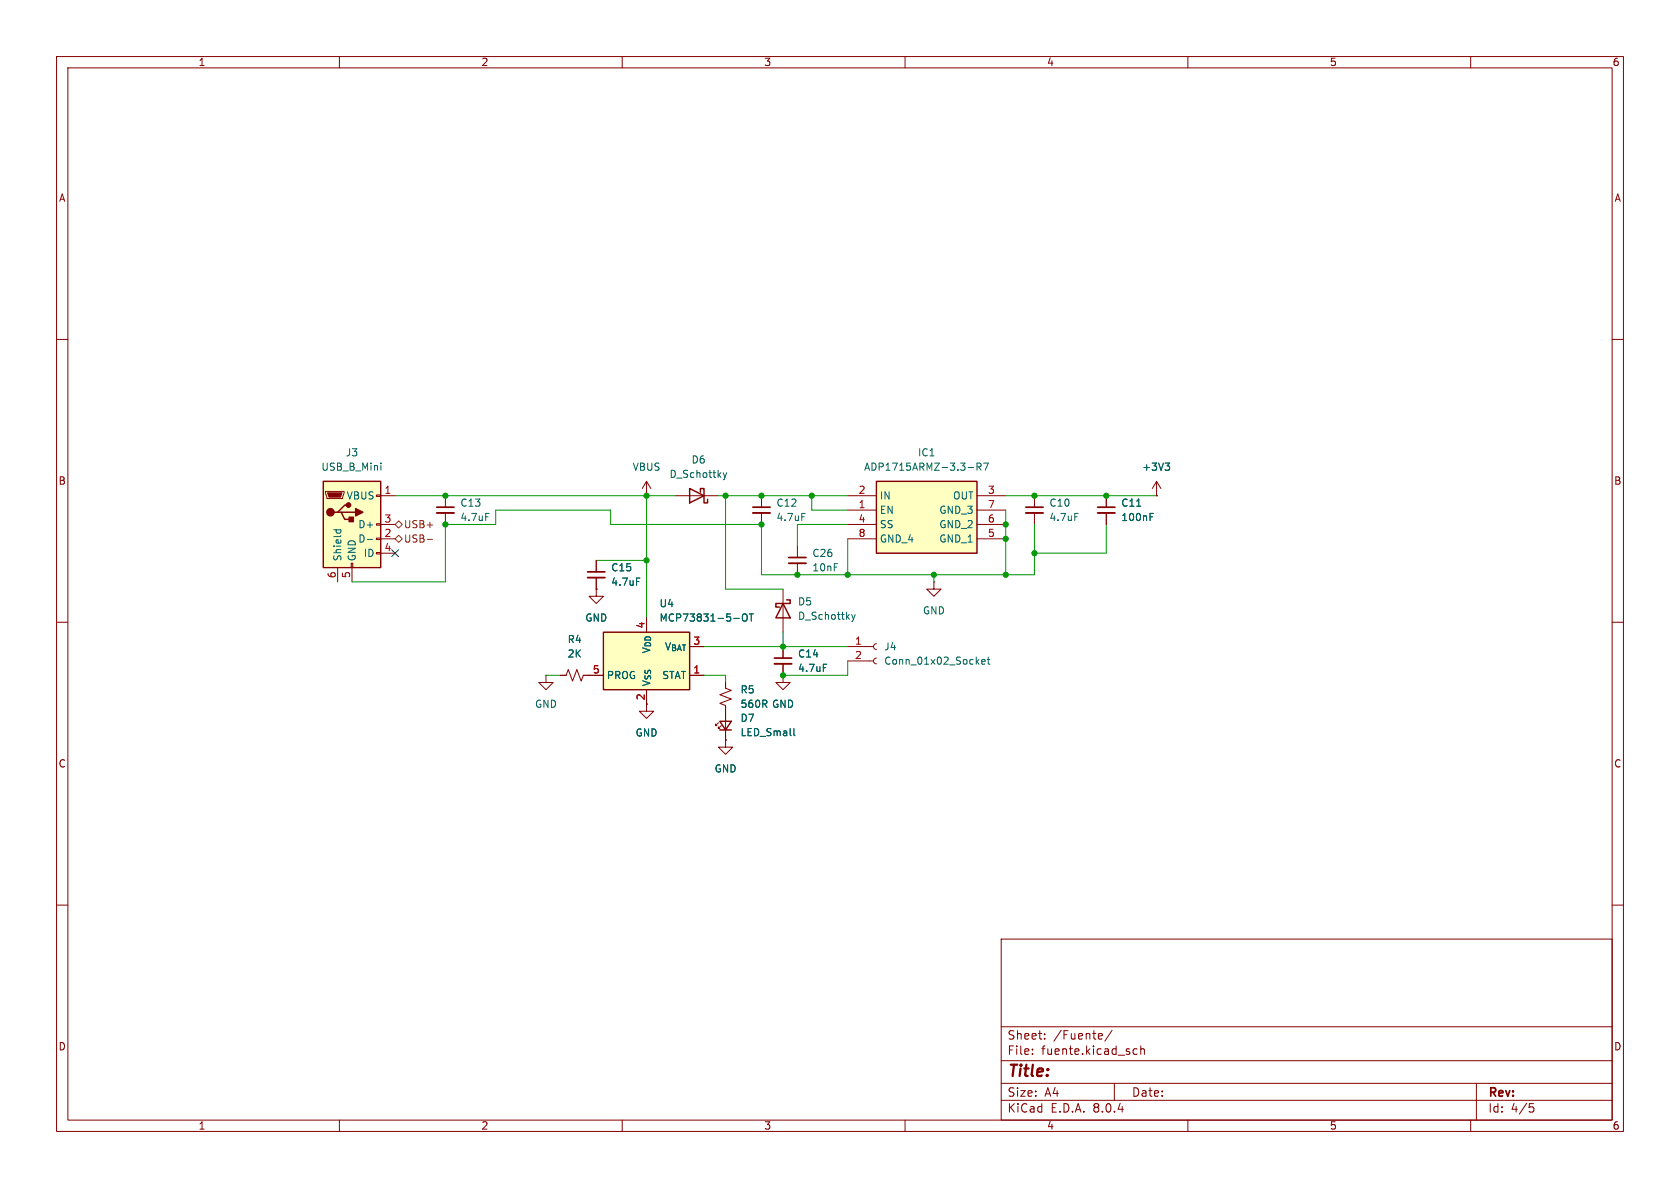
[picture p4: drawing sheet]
<svg xmlns="http://www.w3.org/2000/svg" width="297mm" height="210mm" viewBox="0 0 297 210" stroke-linecap="round" stroke-linejoin="round" font-family="sans-serif">
<g fill="none" stroke="#840000" stroke-width=".18">
<path d="M10 10h277v190h-277zM12 12h273v186h-273zM60 10v2M110 10v2M160 10v2M210 10v2M260 10v2M10 60h2M285 60h2M10 110h2M285 110h2M10 160h2"/>
<path d="M285 160h2M177 166h108v32h-108zM60 198v2M110 198v2M160 198v2M177 194.5h108M177 191.5h108M177 187.5h108M177 181.5h108M182.5 186.3v.1M182.5 185.5v.1M184.7 183.6v.1"/>
<path d="M184.7 182.8v.1M194.4 182.7l.4 .1 .1 .3-.7 .1M194.8 183.6l-.4 .1M196.6 182.1l-1.3 2M197 191.5v3M200.3 186.1l.3 .3 .4-.1M201 185.5l-.4-.1-.3 .3M201.7 185.5l.2-.1 .3 .1 .1 .9M201.7 184.9v1.5M210 198v2M260 198v2M261 191.5v6.5"/>
<path d="M270.4 195.1h.7M270.5 195.7h.4l.3 .3-.2 .5-.5 .1"/>
</g>
<path d="M57.1 85.1h10.2v15.2h-10.2z" fill="#ffffc2"/>
<path d="M57.1 85.1h10.2v15.2h-10.2zM59.7 90.6h.6l.7 1.2h1.2M60.3 90.6h2.6M61.6 89.3h-.6l-1.3 1.3h-.6M138.4 106.7l1.3 2.5h-2.5zM139.1 106h.6v.7h-2.5v.6h.6M127.3 127.5h2l-1 1.5zM127.3 129h2" fill="none" stroke="#840000" stroke-width=".25"/>
<g fill="#840000" stroke="#840000" stroke-width=".25">
<path d="M62.9 89.9l1.2 .7-1.2 .6z"/>
<path d="M61.7 91.4h.8v.8h-.8z"/>
<circle cx="58.4" cy="90.6" r=".63"/>
<circle cx="61.6" cy="89.3" r=".38"/>
</g>
<g fill="none" stroke="#840000" stroke-width=".18">
<path d="M57.5 86.9h3.3v.2l-.2 1h-2.8zM62.1 99.6h.3v.7h-.3zM66.5 97.7h.8v.2h-.8zM66.5 95.1h.8v.3h-.8zM66.5 92.6h.8v.2h-.8zM66.5 87.5h.8v.3h-.8zM67.3 87.6h2.5M67.3 95.3h2.5M67.3 92.7h2.5M67.3 97.8h2.5M78.7 87.6v2.1M78.7 90.7v2"/>
<path d="M105.4 99.1v2M114.3 87.6h.1M114.3 85.1l-.8 1.3M114.3 85.1v2.5M114.3 85.1l.8 1.3M141 96.5v2.1M141 99.6v2M59.7 100.3v2.6M62.2 100.3v2.6M96.5 119.4v1.3h1.3l-1.3 1.2-1.3-1.2h1.3M96.5 119.4h.1M99.1 119.4h1l.4-1 .7 2 .8-2 .7 2 .4-1h1"/>
<path d="M105.4 104.1v1.3h1.3l-1.3 1.3-1.3-1.3h1.3M105.4 104.1h.1M105.4 102.1v2M138.4 119.4v1.3h1.3l-1.3 1.2-1.2-1.2h1.2M138.4 119.4h.1M138.4 104.1v7.7M138.4 114.3v2M138.4 117.3v2.1M127 127.8l-.5 .5v-.3v.3h.2M127.5 128.3l-.5 .5v-.3v.3h.3M128.3 130.8v1.3h1.2l-1.2 1.3-1.3-1.3h1.3M128.3 130.8h.1"/>
<path d="M128.3 120.7v1l1 .3-2 .8 2 .8-2 .7 1 .4v6.1"/>
</g>
<path d="M57.9 87.1h2.6l-.3 .8h-2z" fill="#840000" stroke="#840000" stroke-width=".18"/>
<g fill="none" stroke="#006464" stroke-width=".18">
<path d="M59 93.7h1.3M59.5 93.7l-.1 .3M60.2 93.7l.1 .3M64.9 95.3h1M67.3 81.9v.1M67.3 82.3v.8M85.9 90.8h.6M112.5 102.2h.6M145.6 117.4h.6M150.6 108.6l.3 .9M150.9 109.5l-.3 .4M151.2 108.6l-.3 .9"/>
<path d="M140.4 128.8v1.1l.1 .2"/>
</g>
<path d="M77.2 90.7h3.1M139.4 99.6h3.1M103.9 102.1h3M136.9 117.3h3.1" fill="none" stroke="#840000" stroke-width=".33"/>
<path d="M77.2 89.7h3.1M139.4 98.6h3.1M103.9 101.1h3M136.9 116.3h3.1" fill="none" stroke="#840000" stroke-width=".3"/>
<path d="M106.7 111.8h15.2v10.1h-15.2z" fill="#ffffc2"/>
<path d="M121.9 86.4l2.6 1.2-2.6 1.3zM123.8 87v-.6h.7v2.5h.6v-.6M106.7 111.8h15.2v10.1h-15.2z" fill="none" stroke="#840000" stroke-width=".25"/>
<g fill="none" stroke="#840000" stroke-width=".18">
<path d="M119.4 87.6h7.6M134.6 87.6v2.1M134.6 90.7v2M182.9 87.6v2.1M182.9 90.7v2M195.6 87.6v2.1M195.6 90.7v2M204.5 87.6h.1M204.5 85.1l-.8 1.3M204.5 85.1v2.5M204.5 85.1l.7 1.3M104.1 119.4h2.6"/>
<path d="M121.9 119.4h2.6M149.9 116.8h4.5M149.9 114.3h4.5M154.9 116.3l-.3 .2-.2 .3 .2 .4 .3 .1M154.9 113.8l-.3 .1-.2 .4 .2 .4 .3 .1M165.1 102.9v1.2h1.3l-1.3 1.3-1.3-1.3h1.3M165.1 102.9h.1M114.3 121.9v3.8h1.3l-1.3 1.3-1.3-1.3h1.3"/>
</g>
<g fill="none" stroke="#006464" stroke-width=".18">
<path d="M127.9 83.6l.3 .8M128.2 84.4l-.3 .4M128.5 83.6l-.3 .8M141.7 90.8h.7M190 90.8h.6M201 89.5h.7M203.3 90.8h.6M203.3 91.4h.4M206 81.9h.8l-.5 .4M206.5 82.3l.3 .3v.3l-.3 .2M129.7 109.3h1M131.3 108.7l.2-.2a.43 .43 0 0 1 .6 .5v.4a.42 .42 0 0 1-.4 .4 .42 .42 0 0 1-.5-.4z"/>
<path d="M132.4 108.5h.8M132.8 108.5v1.3M173.6 117l.6-.1-.1-.3h-.4l-.1 .2v.6h.5M174.5 116.6h.5M174.7 116.1v1.1l.3 .2"/>
</g>
<path d="M133.1 90.7h3M181.4 90.7h3M194.1 90.7h3" fill="none" stroke="#840000" stroke-width=".33"/>
<path d="M133.1 89.7h3M181.4 89.7h3M194.1 89.7h3" fill="none" stroke="#840000" stroke-width=".3"/>
<path d="M154.9 85.1h17.8v12.7h-17.8z" fill="#ffffc2"/>
<path d="M154.9 85.1h17.8v12.7h-17.8z" fill="none" stroke="#840000" stroke-width=".25"/>
<g fill="none" stroke="#840000" stroke-width=".18">
<path d="M105.4 99.1v2M149.9 90.2h5M149.9 87.6h5M149.9 92.7h5M149.9 95.3h5M172.7 90.2h5.1M172.7 87.6h5.1M172.7 92.7h5.1M172.7 95.3h5.1M195.6 87.6v2.1M195.6 90.7v2M204.5 87.6h.1"/>
<path d="M99.1 119.4h1M103.1 119.4h3.6M105.4 104.1h.1M105.4 102.1v2M121.9 119.4h2.6M138.4 119.4h.1M138.4 114.3v2M138.4 117.3v2.1M114.3 121.9v2.6M128.3 130.8h.1M128.3 120.7v1M128.3 124.7v2.8"/>
<path d="M128.3 129v1.8"/>
</g>
<g fill="none" stroke="#006464" stroke-width=".18">
<path d="M171.1 82.6h1M172.7 82.5h.6l.1-.2v-.3l-.7-.1v1.2M173 82.5l.4 .6M173.9 81.9h.8l-.5 1.2M201 89.5h.7M203.3 91.4h.4M203.3 90.8h.6M206 81.9h.8l-.5 .4M206.5 82.3l.3 .3v.3l-.3 .2M112.5 102.2h.6M129.7 109.3h1M131.3 108.7l.2-.2a.43 .43 0 0 1 .6 .5v.4a.42 .42 0 0 1-.4 .4 .42 .42 0 0 1-.5-.4z"/>
<path d="M132.4 108.5h.8M132.8 108.5v1.3M145.6 117.4h.6M140.4 128.8v1.1l.1 .2"/>
</g>
<path d="M69.8 95.3l.7-.7 .6 .7-.6 .6zM69.8 92.7l.7-.6 .6 .6-.6 .6zM75.5 95.3h1" fill="none" stroke="#725600" stroke-width=".18"/>
<g fill="none" stroke="#009600" stroke-width=".18">
<path d="M69.8 87.6h49.6M105.4 99.1h8.9M114.3 87.6v21.6M127 87.6h22.9M128.3 87.6v16.5h10.1M143.5 87.6v2.6h6.4M149.9 92.7h-8.9v3.8M149.9 95.3v6.3M177.8 90.2v11.4M177.8 87.6h26.7M182.9 92.7v8.9h-48.3v-8.9h-26.7v-2.5h-20.3v2.5h-8.9v10.2h-16.5M195.6 92.7v5.1h-12.7"/>
<path d="M96.5 119.4h2.6M124.5 114.3h25.4M124.5 119.4h3.8v1.3M138.4 111.8v2.5M149.9 116.8v2.6h-11.5M165.1 101.6v1.3"/>
</g>
<path d="M69.2 97.2l1.3 1.2M70.5 97.2l-1.3 1.2" fill="none" stroke="#000084" stroke-width=".18"/>
<g fill="#009600" stroke="#009600" stroke-width=".18">
<circle cx="149.9" cy="101.6" r=".46"/>
<circle cx="141" cy="101.6" r=".46"/>
<circle cx="143.5" cy="87.6" r=".46"/>
<circle cx="165.1" cy="101.6" r=".46"/>
<circle cx="182.9" cy="97.8" r=".46"/>
<circle cx="177.8" cy="101.6" r=".46"/>
<circle cx="177.8" cy="95.3" r=".46"/>
<circle cx="177.8" cy="92.7" r=".46"/>
<circle cx="182.9" cy="87.6" r=".46"/>
<circle cx="195.6" cy="87.6" r=".46"/>
<circle cx="134.6" cy="92.7" r=".46"/>
<circle cx="134.6" cy="87.6" r=".46"/>
<circle cx="128.3" cy="87.6" r=".46"/>
<circle cx="138.4" cy="119.4" r=".46"/>
<circle cx="138.4" cy="114.3" r=".46"/>
<circle cx="114.3" cy="87.6" r=".46"/>
<circle cx="114.3" cy="99.1" r=".46"/>
<circle cx="78.7" cy="87.6" r=".46"/>
<circle cx="78.7" cy="92.7" r=".46"/>
</g>
<text font-size="2.8" fill="#840000" x="178" y="190.9">Title:</text>
<g font-size="2.1" fill="#840000">
<text x="178" y="184">Sheet:</text>
<text x="186.2" y="184">/Fuente/</text>
<text x="178" y="186.7">File:</text>
<text x="184.1" y="186.7">fuente.kicad_sch</text>
<text x="178" y="196.9">KiCad</text>
<text x="178" y="194.1">Size:</text>
<text x="184.7" y="194.1">A4</text>
<text x="185.7" y="196.9">E.D.A.</text>
<text x="193.3" y="196.9">8.0.4</text>
<text x="200" y="194.1">Date:</text>
<text x="263" y="194.3">Rev:</text>
<text x="263" y="196.9">Id:</text>
<text x="267.1" y="196.9">4/5</text>
</g>
<g font-size="1.8" fill="#840000">
<text x="35" y="11.9">1</text>
<text x="85" y="11.9">2</text>
<text x="135" y="11.9">3</text>
<text x="185" y="11.9">4</text>
<text x="235" y="11.9">5</text>
<text x="285" y="11.9">6</text>
<text x="10.3" y="35.9">A</text>
<text x="285.3" y="35.9">A</text>
<text x="10.3" y="85.9">B</text>
<text x="285.3" y="85.9">B</text>
<text x="10.3" y="135.9">C</text>
<text x="285.3" y="135.9">C</text>
<text x="10.3" y="185.9">D</text>
<text x="285.3" y="185.9">D</text>
<text x="35" y="199.9">1</text>
<text x="85" y="199.9">2</text>
<text x="135" y="199.9">3</text>
<text x="185" y="199.9">4</text>
<text x="235" y="199.9">5</text>
<text x="285" y="199.9">6</text>
</g>
<g font-size="1.8" fill="#006464">
<text x="56.7" y="83.4">USB_B_Mini</text>
<text x="61" y="80.9">J3</text>
<text x="111.7" y="83.4">VBUS</text>
<text x="122.2" y="82.1">D6</text>
<text x="152.7" y="83.4">ADP1715ARMZ-3.3-R7</text>
<text x="162.2" y="80.9">IC1</text>
<text x="201.8" y="83.4">+3V3</text>
<text x="61.2" y="88.5">VBUS</text>
<text x="81.3" y="89.8">C13</text>
<text x="118.3" y="84.7">D_Schottky</text>
<text x="137.2" y="89.8">C12</text>
<text x="155.4" y="88.5">IN</text>
<text x="168.4" y="88.5">OUT</text>
<text x="185.4" y="89.8">C10</text>
<text x="198.1" y="89.8">C11</text>
<text x="63.2" y="93.6">D+</text>
<text x="81.3" y="92.3">4.7uF</text>
<text x="137.2" y="92.3">4.7uF</text>
<text x="155.4" y="91">EN</text>
<text x="155.4" y="93.6">SS</text>
<text x="166" y="93.6">GND_2</text>
<text x="166" y="91">GND_3</text>
<text x="185.4" y="92.3">4.7uF</text>
<text x="198.1" y="92.3">100nF</text>
<text x="60.6" y="99.3" transform="rotate(-90 60.6 99.3)">Shield</text>
<text x="63.1" y="99.3" transform="rotate(-90 63.1 99.3)">GND</text>
<text x="63.2" y="96.1">D-</text>
<text x="64.2" y="98.7">ID</text>
<text x="108" y="101.2">C15</text>
<text x="143.5" y="98.7">C26</text>
<text x="143.5" y="101.2">10nF</text>
<text x="155.4" y="96.1">GND_4</text>
<text x="166" y="96.1">GND_1</text>
<text x="108" y="103.7">4.7uF</text>
<text x="116.5" y="107.5">U4</text>
<text x="141" y="107.2">D5</text>
<text x="100.3" y="113.9">R4</text>
<text x="103.4" y="110.1">GND</text>
<text x="116.5" y="110.1">MCP73831-5-OT</text>
<text x="141" y="109.8">D_Schottky</text>
<text x="163.1" y="108.8">GND</text>
<text x="100.3" y="116.4">2K</text>
<text x="117.4" y="115.2">V_{BAT}</text>
<text x="141" y="116.4">C14</text>
<text x="141" y="119">4.7uF</text>
<text x="156.2" y="115.2">J4</text>
<text x="156.2" y="117.7">Conn_01x02_Socket</text>
<text x="94.5" y="125.3">GND</text>
<text x="107.2" y="120.2">PROG</text>
<text x="115.2" y="121.4" transform="rotate(-90 115.2 121.4)">V_{SS}V_{DD}</text>
<text x="117" y="120.2">STAT</text>
<text x="130.8" y="122.8">R5</text>
<text x="130.8" y="125.3">560R</text>
<text x="136.4" y="125.3">GND</text>
<text x="112.3" y="130.4">GND</text>
<text x="130.8" y="127.8">D7</text>
<text x="130.8" y="130.3">LED_Small</text>
<text x="126.2" y="136.8">GND</text>
</g>
<g font-size="1.8" fill="#a90000">
<text x="67.9" y="87.4">1</text>
<text x="151.7" y="89.9">1</text>
<text x="151.7" y="87.4">2</text>
<text x="174.6" y="87.4">3</text>
<text x="174.6" y="89.9">7</text>
<text x="67.9" y="95">2</text>
<text x="67.9" y="92.5">3</text>
<text x="151.7" y="92.5">4</text>
<text x="151.7" y="95">8</text>
<text x="174.6" y="95">5</text>
<text x="174.6" y="92.5">6</text>
<text x="67.9" y="97.5">4</text>
<text x="59.4" y="102.3" transform="rotate(-90 59.4 102.3)">6</text>
<text x="62" y="102.3" transform="rotate(-90 62 102.3)">5</text>
<text x="114" y="111.2" transform="rotate(-90 114 111.2)">4</text>
<text x="104.7" y="119.1">5</text>
<text x="122.5" y="119.1">1</text>
<text x="122.5" y="114">3</text>
<text x="151.1" y="114">1</text>
<text x="151.1" y="116.6">2</text>
<text x="114" y="123.9" transform="rotate(-90 114 123.9)">2</text>
</g>
<g font-size="1.8" fill="#725600">
<text x="71.3" y="93.6">USB+</text>
<text x="71.3" y="96.1">USB-</text>
</g>
</svg>
